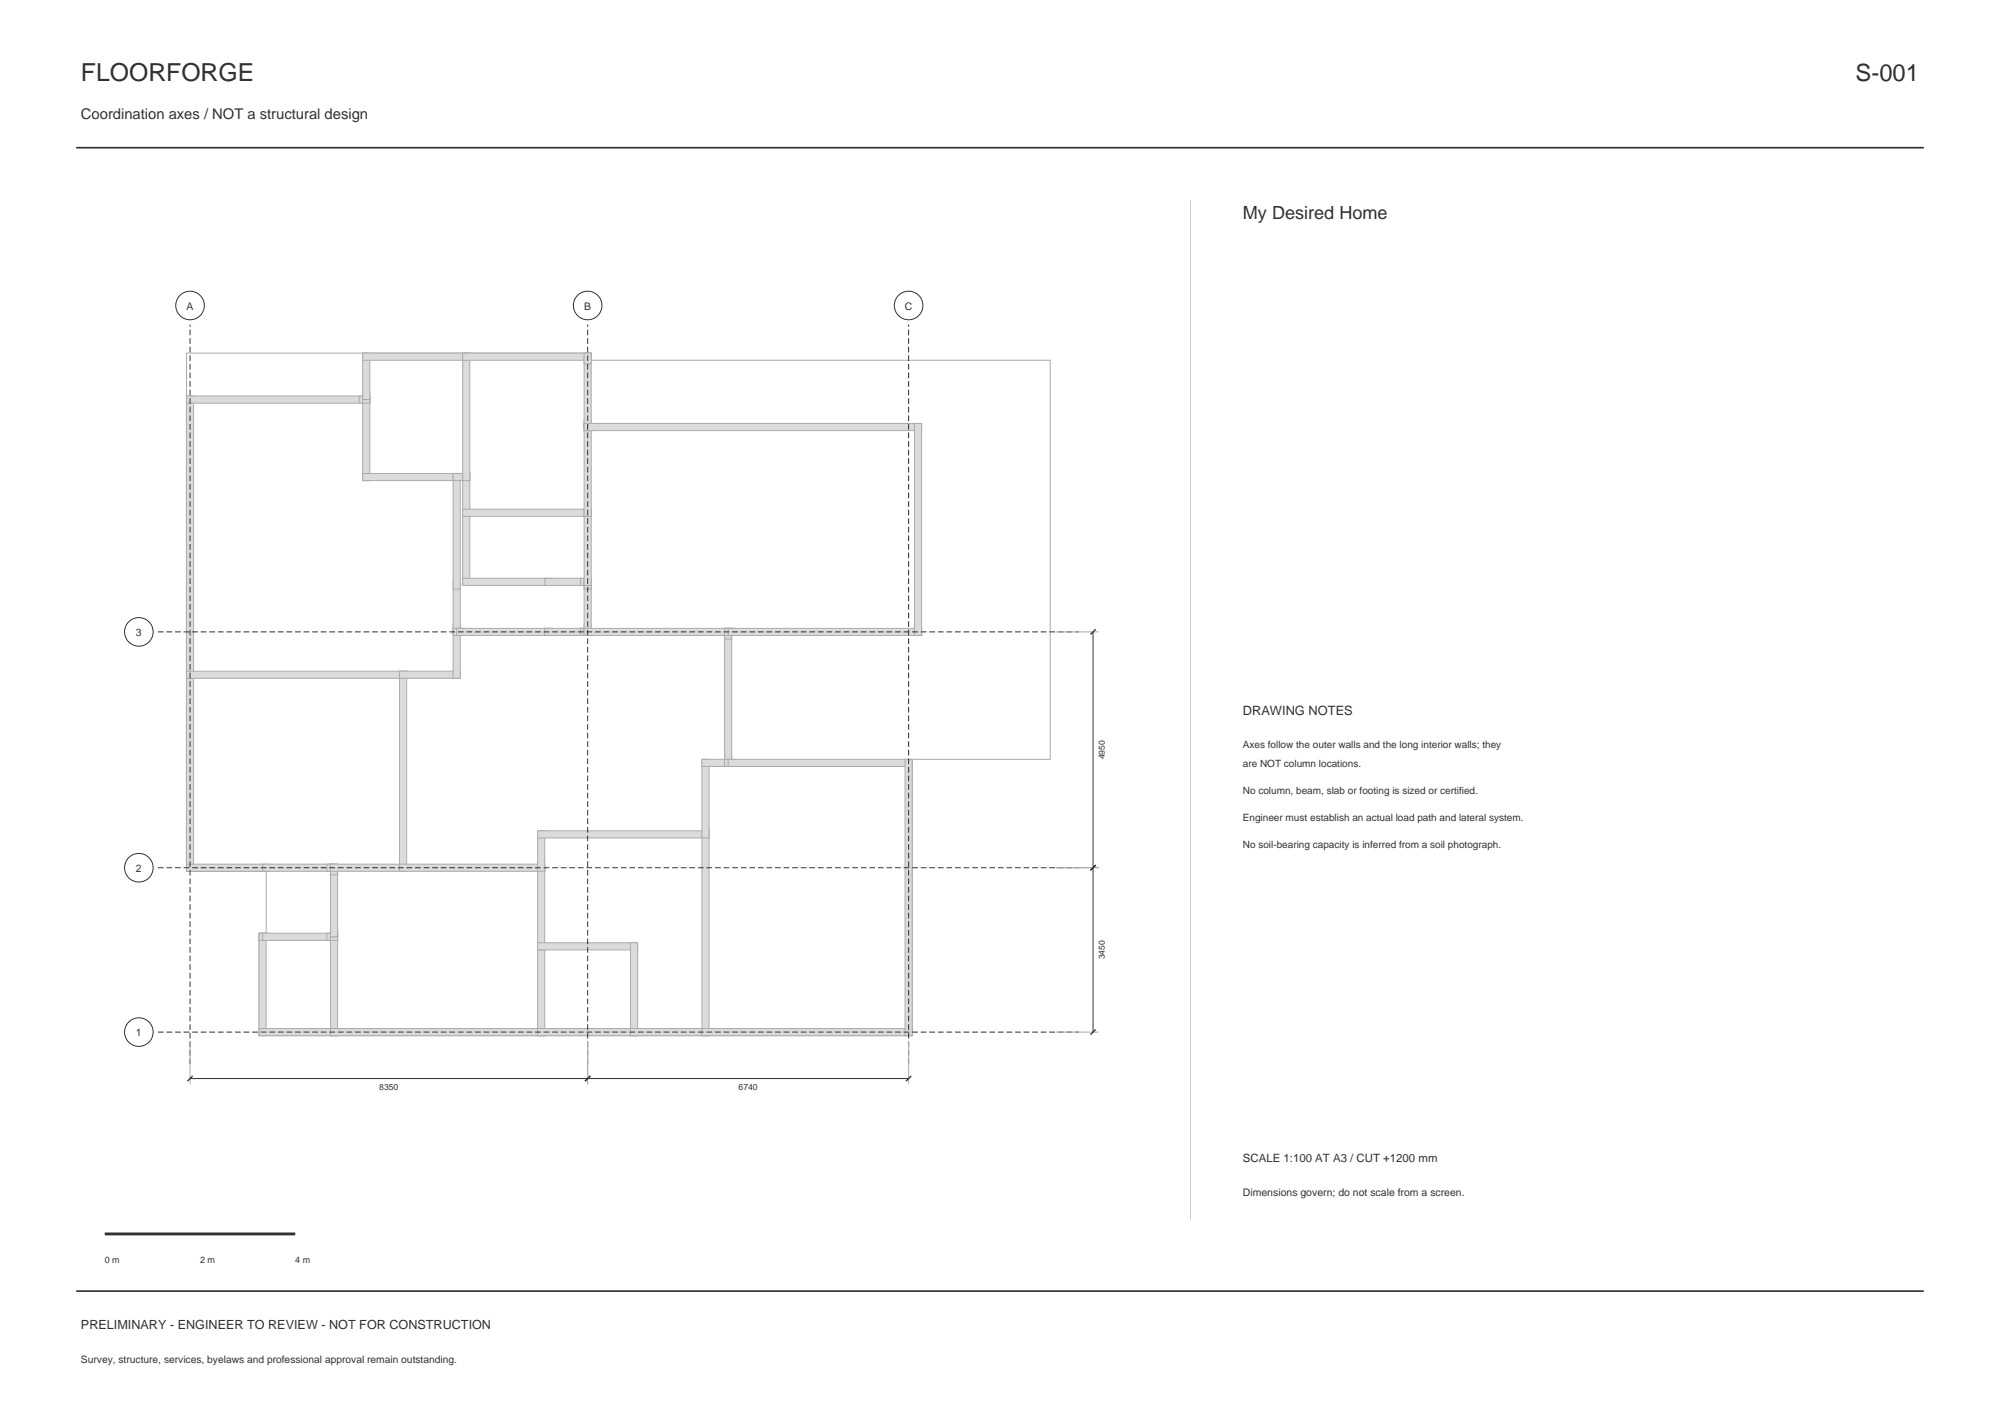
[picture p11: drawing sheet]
<svg xmlns="http://www.w3.org/2000/svg" width="420mm" height="297mm" viewBox="0 0 420 297" stroke-linecap="round" stroke-linejoin="round" font-family="sans-serif">
<path d="M16 31h388M16 271h388" fill="none" stroke="#25372f" stroke-width=".35"/>
<path d="M39.2 74.1h85v1.5h96.3v83.8h-28.9v58h-137.2v-21.5h1.5v-13h-16.7z" fill="none" stroke="#a8afa4" stroke-width=".21"/>
<g fill="#d9ddd6" stroke="#a8afa4" stroke-width=".21">
<path d="M39.2 140.9h1.5v42h-1.5z" fill-rule="evenodd"/>
<path d="M39.2 181.4h17.5v1.5h-17.5z" fill-rule="evenodd"/>
<path d="M55.1 181.4h15.1v1.5h-15.1z" fill-rule="evenodd"/>
<path d="M68.6 181.4h2.3v1.5h-2.3z" fill-rule="evenodd"/>
<path d="M39.2 83.1h1.5v59.3h-1.5z" fill-rule="evenodd"/>
<path d="M39.2 140.9h46.2v1.5h-46.2z" fill-rule="evenodd"/>
<path d="M39.2 83.1h37.7v1.5h-37.7z" fill-rule="evenodd"/>
<path d="M75.4 83.1h2.3v1.5h-2.3z" fill-rule="evenodd"/>
<path d="M54.4 195.9h1.5v21.5h-1.5z" fill-rule="evenodd"/>
<path d="M54.4 215.9h16.5v1.5h-16.5z" fill-rule="evenodd"/>
<path d="M54.4 195.9h2.3v1.5h-2.3z" fill-rule="evenodd"/>
<path d="M55.1 195.9h15.1v1.5h-15.1z" fill-rule="evenodd"/>
<path d="M68.6 195.9h2.3v1.5h-2.3z" fill-rule="evenodd"/>
<path d="M69.4 195.9h1.5v21.5h-1.5z" fill-rule="evenodd"/>
<path d="M69.4 215.9h45v1.5h-45z" fill-rule="evenodd"/>
<path d="M69.4 195.1h1.5v2.3h-1.5z" fill-rule="evenodd"/>
<path d="M69.4 182.1h1.5v14.5h-1.5z" fill-rule="evenodd"/>
<path d="M69.4 181.4h1.5v2.2h-1.5z" fill-rule="evenodd"/>
<path d="M69.4 181.4h16v1.5h-16z" fill-rule="evenodd"/>
<path d="M76.2 83.1h1.5v17.8h-1.5z" fill-rule="evenodd"/>
<path d="M76.2 99.4h20.5v1.5h-20.5z" fill-rule="evenodd"/>
<path d="M76.2 82.4h1.5v2.2h-1.5z" fill-rule="evenodd"/>
<path d="M76.2 74.1h1.5v9.8h-1.5z" fill-rule="evenodd"/>
<path d="M76.2 74.1h22.5v1.5h-22.5z" fill-rule="evenodd"/>
<path d="M83.9 140.9h1.5v42h-1.5z" fill-rule="evenodd"/>
<path d="M83.9 181.4h30.5v1.5h-30.5z" fill-rule="evenodd"/>
<path d="M83.9 140.9h12.8v1.5h-12.8z" fill-rule="evenodd"/>
<path d="M95.2 131.9h1.5v10.5h-1.5z" fill-rule="evenodd"/>
<path d="M95.2 131.1h1.5v2.3h-1.5z" fill-rule="evenodd"/>
<path d="M95.2 122.1h1.5v10.5h-1.5z" fill-rule="evenodd"/>
<path d="M95.2 99.4h1.5v24.2h-1.5z" fill-rule="evenodd"/>
<path d="M95.2 131.9h2.2v1.5h-2.2z" fill-rule="evenodd"/>
<path d="M95.9 131.9h20v1.5h-20z" fill-rule="evenodd"/>
<path d="M114.4 131.9h9v1.5h-9z" fill-rule="evenodd"/>
<path d="M121.9 131.9h2.3v1.5h-2.3z" fill-rule="evenodd"/>
<path d="M95.2 99.4h3.5v1.5h-3.5z" fill-rule="evenodd"/>
<path d="M97.2 106.9h1.5v16h-1.5z" fill-rule="evenodd"/>
<path d="M97.2 121.4h18.7v1.5h-18.7z" fill-rule="evenodd"/>
<path d="M114.4 121.4h9v1.5h-9z" fill-rule="evenodd"/>
<path d="M121.9 121.4h2.3v1.5h-2.3z" fill-rule="evenodd"/>
<path d="M97.2 99.4h1.5v9h-1.5z" fill-rule="evenodd"/>
<path d="M97.2 106.9h27v1.5h-27z" fill-rule="evenodd"/>
<path d="M97.2 74.1h1.5v26.8h-1.5z" fill-rule="evenodd"/>
<path d="M97.2 74.1h27v1.5h-27z" fill-rule="evenodd"/>
<path d="M112.9 197.9h1.5v19.5h-1.5z" fill-rule="evenodd"/>
<path d="M112.9 215.9h21v1.5h-21z" fill-rule="evenodd"/>
<path d="M112.9 181.4h1.5v18h-1.5z" fill-rule="evenodd"/>
<path d="M112.9 197.9h21v1.5h-21z" fill-rule="evenodd"/>
<path d="M112.9 174.4h1.5v8.5h-1.5z" fill-rule="evenodd"/>
<path d="M112.9 174.4h36v1.5h-36z" fill-rule="evenodd"/>
<path d="M122.7 131.1h1.5v2.3h-1.5z" fill-rule="evenodd"/>
<path d="M122.7 122.1h1.5v10.5h-1.5z" fill-rule="evenodd"/>
<path d="M122.7 121.4h1.5v2.2h-1.5z" fill-rule="evenodd"/>
<path d="M122.7 131.9h31v1.5h-31z" fill-rule="evenodd"/>
<path d="M122.7 106.9h1.5v16h-1.5z" fill-rule="evenodd"/>
<path d="M122.7 88.9h1.5v19.5h-1.5z" fill-rule="evenodd"/>
<path d="M122.7 88.1h1.5v2.3h-1.5z" fill-rule="evenodd"/>
<path d="M122.7 74.9h1.5v14.7h-1.5z" fill-rule="evenodd"/>
<path d="M122.7 74.1h1.5v2.3h-1.5z" fill-rule="evenodd"/>
<path d="M122.7 88.9h2.2v1.5h-2.2z" fill-rule="evenodd"/>
<path d="M123.4 88.9h70.1v1.5h-70.1z" fill-rule="evenodd"/>
<path d="M132.4 197.9h1.5v19.5h-1.5z" fill-rule="evenodd"/>
<path d="M132.4 215.9h16.5v1.5h-16.5z" fill-rule="evenodd"/>
<path d="M147.4 174.4h1.5v43h-1.5z" fill-rule="evenodd"/>
<path d="M147.4 215.9h44.2v1.5h-44.2z" fill-rule="evenodd"/>
<path d="M147.4 159.4h1.5v16.5h-1.5z" fill-rule="evenodd"/>
<path d="M147.4 159.4h6.3v1.5h-6.3z" fill-rule="evenodd"/>
<path d="M152.2 158.6h1.5v2.3h-1.5z" fill-rule="evenodd"/>
<path d="M152.2 132.6h1.5v27.5h-1.5z" fill-rule="evenodd"/>
<path d="M152.2 131.9h1.5v2.2h-1.5z" fill-rule="evenodd"/>
<path d="M152.2 159.4h2.2v1.5h-2.2z" fill-rule="evenodd"/>
<path d="M152.9 159.4h38.7v1.5h-38.7z" fill-rule="evenodd"/>
<path d="M152.2 131.9h2.2v1.5h-2.2z" fill-rule="evenodd"/>
<path d="M152.9 131.9h40.6v1.5h-40.6z" fill-rule="evenodd"/>
<path d="M190.1 159.4h1.5v58h-1.5z" fill-rule="evenodd"/>
<path d="M192 88.9h1.5v44.5h-1.5z" fill-rule="evenodd"/>
</g>
<path d="M33.2 132.6h193.3M33.2 182.1h193.3M33.2 216.6h193.3M39.9 223.4v-155.3M123.4 223.4v-155.3M190.8 223.4v-155.3" fill="none" stroke="#25372f" stroke-width=".21" stroke-dasharray="1.2 .6" stroke-linecap="butt"/>
<g fill="none" stroke="#25372f" stroke-width=".21">
<path d="M229.5 132.6v84M39.9 226.4h150.9"/>
<circle cx="39.9" cy="64.1" r="3"/>
<circle cx="123.4" cy="64.1" r="3"/>
<circle cx="190.8" cy="64.1" r="3"/>
<circle cx="29.2" cy="132.6" r="3"/>
<circle cx="29.2" cy="182.1" r="3"/>
<circle cx="29.2" cy="216.6" r="3"/>
</g>
<path d="M221.7 132.6h9M221.7 182.1h9M39.9 218.6v9M123.4 218.6v9M190.8 218.6v9M221.7 216.6h9" fill="none" stroke="#a8afa4" stroke-width=".21"/>
<path d="M230.1 132.1l-1.1 1.1M230.1 181.6l-1.1 1.1M230.1 216.1l-1.1 1.1M40.5 225.8l-1.1 1.1M124 225.8l-1.1 1.1M191.4 225.8l-1.1 1.1" fill="none" stroke="#25372f" stroke-width=".28"/>
<path d="M250 42v214" fill="none" stroke="#c9d0c7" stroke-width=".21"/>
<path d="M22 259h40" fill="none" stroke="#25372f" stroke-width=".6"/>
<text font-size="5.2" fill="#25372f" x="17" y="17">FLOORFORGE</text>
<text font-size="5" fill="#25372f" x="389.7" y="17">S-001</text>
<text font-size="3.8" fill="#25372f" x="261" y="46">My Desired Home</text>
<text font-size="3.1" fill="#25372f" x="17" y="25">Coordination axes / NOT a structural design</text>
<text font-size="2.7" fill="#25372f" x="261" y="150">DRAWING NOTES</text>
<text font-size="2.6" fill="#25372f" x="17" y="279">PRELIMINARY - ENGINEER TO REVIEW - NOT FOR CONSTRUCTION</text>
<text font-size="2.4" fill="#25372f" x="261" y="244">SCALE 1:100 AT A3 / CUT +1200 mm</text>
<g font-size="2.2" fill="#25372f">
<text x="39.2" y="65">A</text>
<text x="122.7" y="65">B</text>
<text x="190" y="65">C</text>
<text x="28.5" y="133.5">3</text>
<text x="28.5" y="183">2</text>
<text x="28.5" y="217.5">1</text>
<text x="261" y="251">Dimensions govern; do not scale from a screen.</text>
</g>
<g font-size="2.1" fill="#25372f">
<text x="261" y="157">Axes follow the outer walls and the long interior walls; they</text>
<text x="261" y="160.9">are NOT column locations.</text>
<text x="261" y="166.6">No column, beam, slab or footing is sized or certified.</text>
<text x="261" y="172.3">Engineer must establish an actual load path and lateral system.</text>
<text x="261" y="178">No soil-bearing capacity is inferred from a soil photograph.</text>
<text x="17" y="286">Survey, structure, services, byelaws and professional approval remain outstanding.</text>
</g>
<g font-size="1.9" fill="#25372f">
<text x="22" y="265">0 m</text>
<text x="42" y="265">2 m</text>
<text x="62" y="265">4 m</text>
</g>
<g font-size="1.8" fill="#25372f">
<text x="232" y="159.4" transform="rotate(-90 232 159.4)">4950</text>
<text x="232" y="201.4" transform="rotate(-90 232 201.4)">3450</text>
<text x="79.7" y="228.9">8350</text>
<text x="155.1" y="228.9">6740</text>
</g>
</svg>
